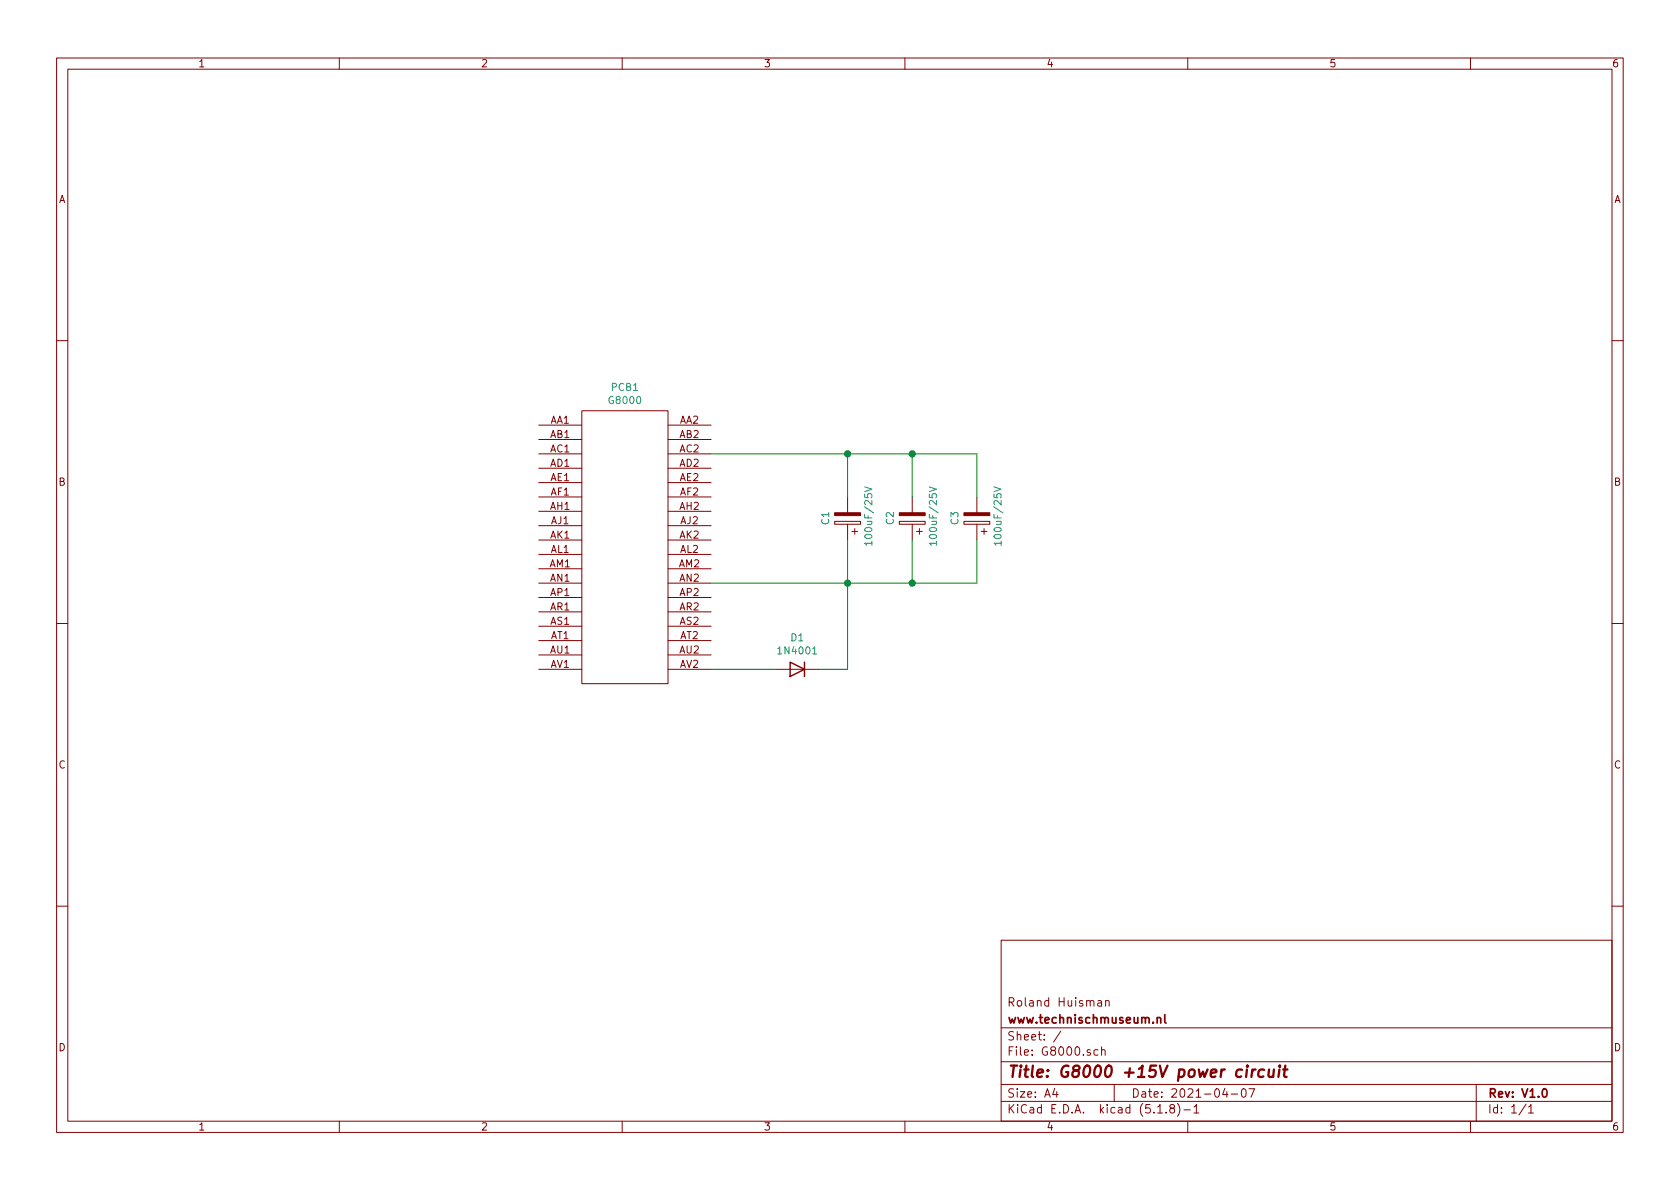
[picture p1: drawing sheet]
<svg xmlns="http://www.w3.org/2000/svg" width="297mm" height="210mm" viewBox="0 0 297 210" stroke-linecap="round" stroke-linejoin="round" font-family="sans-serif">
<g fill="none" stroke="#840000" stroke-width=".18">
<path d="M10 10.3h277v189.9h-277zM12 12.2h273v186.1h-273zM60 10.3v1.9M110 10.3v1.9M160 10.3v1.9M210 10.3v1.9M260 10.3v1.9M10 60.2h2M95.2 75.2h7.7M95.2 77.7h7.7M102.9 72.6h15.2v48.3h-15.2zM118.1 75.2h7.6"/>
<path d="M118.1 77.7h7.6M285 60.2h2M95.2 80.3h7.7M95.2 82.8h7.7M95.2 85.3h7.7M95.2 87.9h7.7M95.2 90.4h7.7M95.2 93h7.7M95.2 95.5h7.7M95.2 98h7.7M118.1 80.3h7.6M118.1 82.8h7.6"/>
<path d="M118.1 85.3h7.6M118.1 87.9h7.6M118.1 90.4h7.6M118.1 93h7.6M118.1 95.5h7.6M118.1 98h7.6M147.6 92.2h4.5v.5h-4.5zM149.9 87.9v2.8M149.9 92.7v2.8M150.6 94h1M151.1 93.5v1M159 92.2h4.6v.5h-4.6z"/>
<path d="M161.3 87.9v2.8M161.3 92.7v2.8M162.1 94h1M162.6 93.5v1M170.4 92.2h4.6v.5h-4.6zM172.7 87.9v2.8M172.7 92.7v2.8M173.5 94h1M174 93.5v1M10 110.3h2M95.2 118.4h7.7M95.2 100.6h7.7"/>
<path d="M95.2 103.1h7.7M95.2 105.7h7.7M95.2 108.2h7.7M95.2 110.7h7.7M95.2 113.3h7.7M95.2 115.8h7.7M118.1 118.4h7.6M118.1 100.6h7.6M118.1 103.1h7.6M118.1 105.7h7.6M118.1 108.2h7.6M118.1 110.7h7.6"/>
<path d="M118.1 113.3h7.6M118.1 115.8h7.6M137.2 118.4h7.6M285 110.3h2M10 160.2h2M177 166.3h108v32h-108zM194.1 177h.6l.1 .9M194.8 177.3l-.5 .1a.29 .29 0 0 0-.3 .2 .29 .29 0 0 0 .3 .3l.5-.1M195.5 177.1l.2-.2 .4 .1v.9M195.5 176.9v1M285 160.2h2M60 198.3v1.9"/>
<path d="M110 198.3v1.9M160 198.3v1.9M177 194.8h108M177 191.8h108M177 187.8h108M177 181.8h108M186.5 192.5l-.4 1h1M186.8 193v1M187.6 182.3l-1.3 2M194.1 185.7l-.4-.1-.3 .3 .1 .6 .2 .1 .4-.1M194.8 185.7l.2-.1 .3 .1 .1 .9M194.8 185.1v1.5"/>
<path d="M197 191.8v3M204.7 196.8h.8M206.2 196.7v.1M207.1 196l-.3-.3 .2-.3a.48 .48 0 0 1 .6 .1l-.1 .4a.52 .52 0 0 0-.6 .2 .52 .52 0 0 0 .1 .6l.4 .1 .2-.1 .1-.4-.3-.3M208.2 195.1a1.71 1.71 0 0 1 0 2.3M209.3 196.3h1.2M210 198.3v1.9M211.1 195.8l.4-.5v1.5M211.1 196.8h.9M216.6 192.5l-.4 1h.9M216.9 193v1M217.7 193.5h1.1"/>
<path d="M219.6 192.7l.4-.2a.94 .94 0 0 1 0 1.5 .82 .82 0 0 1-.4-1.3zM220.8 192.5h1l-.6 1.5M260 198.3v1.9M261 191.8v6.5M269.8 195.2l-1.2 2M270.3 195.8l.4-.5v1.5M270.3 196.8h.8"/>
</g>
<path d="M205.9 179.4v1.3l.3 .2M204.6 180.1l.2-.2 .4 .1v.9M272.9 192.6l.1-.1a.8 .8 0 0 1 .5 .8 .8 .8 0 0 1-.5 .7 1 1 0 0 1-.1-1.4z" fill="none" stroke="#840000" stroke-width=".3"/>
<path d="M220.5 188.4l-.1 .1 .1 .1 .1-.1-.1-.1v.2M221.4 189.1l-.1 1.3M222 189.1a.54 .54 0 0 0-.6 .4M223.5 189.2a.68 .68 0 0 0-1 .3v.6l.1 .2 .2 .1 .6-.1M224.4 189.1l-.1 1.2a.6 .6 0 0 0 .8 0M225.2 189.1l-.1 1.3M226.2 189.1l-.2 1.3M226.3 188.4v.2M226.9 189.1h.7M227.3 188.4l-.3 1.8 .1 .1 .4 .1" fill="none" stroke="#840000" stroke-width=".41"/>
<path d="M139.7 117.1l2.5 1.3-2.5 1.2zM142.2 117.1v2.5" fill="none" stroke="#840000" stroke-width=".25"/>
<path d="M152.9 86.1l1.3 .4-1.3 .4M154.2 96.1h-1.3l.3 .3M154.2 95.7v.7M164.3 86.1l1.3 .4-1.3 .4M165.6 96.1h-1.3l.4 .3M165.6 95.7v.7M175.7 86.1l1.3 .4-1.3 .4M177 96.1h-1.3l.4 .3M177 95.7v.7M143.7 115.6h.7" fill="none" stroke="#008484" stroke-width=".18"/>
<g fill="#840000" stroke="#840000" stroke-width=".18">
<path d="M147.6 90.7h4.5v.5h-4.5z"/>
<path d="M159 90.7h4.6v.5h-4.6z"/>
<path d="M170.4 90.7h4.6v.5h-4.6z"/>
</g>
<path d="M125.7 80.3h47v7.6M149.9 80.3v7.6M149.9 95.5v22.9h-5.1M161.3 80.3v7.6M161.3 95.5v7.6M172.7 95.5v7.6h-47M125.7 118.4h11.5" fill="none" stroke="#008400" stroke-width=".18"/>
<g fill="#008400" stroke="#008400" stroke-width=".25">
<circle cx="149.9" cy="80.3" r=".51"/>
<circle cx="161.3" cy="80.3" r=".51"/>
<circle cx="149.9" cy="103.1" r=".51"/>
<circle cx="161.3" cy="103.1" r=".51"/>
</g>
<text font-size="2.8" fill="#840000" x="178" y="190.5">Title: G8000 +15V power circuit</text>
<g font-size="2.1" fill="#840000">
<text x="178" y="178">Roland Huisman</text>
<text x="178" y="184">Sheet: /</text>
<text x="178" y="181">www.technischmuseum.nl</text>
<text x="178" y="186.7">File: G8000.sch</text>
<text x="178" y="196.9">KiCad E.D.A. kicad (5.1.8)-1</text>
<text x="178" y="194.1">Size: A4</text>
<text x="200" y="194.1">Date: 2021-04-07</text>
<text x="263" y="194.1">Rev: V1.0</text>
<text x="263" y="196.9">Id: 1/1</text>
</g>
<g font-size="1.8" fill="#840000">
<text x="35" y="11.9">1</text>
<text x="85" y="11.9">2</text>
<text x="135" y="11.9">3</text>
<text x="185" y="11.9">4</text>
<text x="235" y="11.9">5</text>
<text x="285" y="11.9">6</text>
<text x="10.4" y="35.9">A</text>
<text x="285.4" y="35.9">A</text>
<text x="97.3" y="74.9">AA1</text>
<text x="97.3" y="77.5">AB1</text>
<text x="120.2" y="74.9">AA2</text>
<text x="120.2" y="77.5">AB2</text>
<text x="97.3" y="80">AC1</text>
<text x="97.3" y="82.5">AD1</text>
<text x="120.2" y="80">AC2</text>
<text x="120.2" y="82.5">AD2</text>
<text x="10.4" y="85.9">B</text>
<text x="97.4" y="85.1">AE1</text>
<text x="97.4" y="87.6">AF1</text>
<text x="120.2" y="85.1">AE2</text>
<text x="120.2" y="87.6">AF2</text>
<text x="285.4" y="85.9">B</text>
<text x="97.3" y="90.2">AH1</text>
<text x="97.3" y="95.2">AK1</text>
<text x="97.4" y="92.7">AJ1</text>
<text x="120.2" y="90.2">AH2</text>
<text x="120.2" y="95.2">AK2</text>
<text x="120.3" y="92.7">AJ2</text>
<text x="97.2" y="100.3">AM1</text>
<text x="97.4" y="97.8">AL1</text>
<text x="120.1" y="100.3">AM2</text>
<text x="120.2" y="97.8">AL2</text>
<text x="97.3" y="102.9">AN1</text>
<text x="97.3" y="107.9">AR1</text>
<text x="97.4" y="105.4">AP1</text>
<text x="120.2" y="102.9">AN2</text>
<text x="120.2" y="107.9">AR2</text>
<text x="120.2" y="105.4">AP2</text>
<text x="97.4" y="110.5">AS1</text>
<text x="97.4" y="113">AT1</text>
<text x="120.2" y="110.5">AS2</text>
<text x="120.2" y="113">AT2</text>
<text x="97.3" y="115.6">AU1</text>
<text x="97.4" y="118.1">AV1</text>
<text x="120.2" y="115.6">AU2</text>
<text x="120.2" y="118.1">AV2</text>
<text x="10.4" y="135.9">C</text>
<text x="285.4" y="135.9">C</text>
<text x="10.4" y="185.9">D</text>
<text x="285.4" y="185.9">D</text>
<text x="35" y="199.9">1</text>
<text x="85" y="199.9">2</text>
<text x="135" y="199.9">3</text>
<text x="185" y="199.9">4</text>
<text x="235" y="199.9">5</text>
<text x="285" y="199.9">6</text>
</g>
<g font-size="1.8" fill="#008484">
<text x="107.8" y="71.4">G8000</text>
<text x="108.1" y="69.1">PCB1</text>
<text x="146.6" y="92.8" transform="rotate(-90 146.6 92.8)">C1</text>
<text x="154.2" y="95.7" transform="rotate(-90 154.2 95.7)">100uF/25V</text>
<text x="158" y="92.8" transform="rotate(-90 158 92.8)">C2</text>
<text x="165.7" y="95.7" transform="rotate(-90 165.7 95.7)">100uF/25V</text>
<text x="169.5" y="92.8" transform="rotate(-90 169.5 92.8)">C3</text>
<text x="177.1" y="95.7" transform="rotate(-90 177.1 95.7)">100uF/25V</text>
<text x="139.9" y="113.4">D1</text>
<text x="137.9" y="115.7">1N4001</text>
</g>
</svg>
